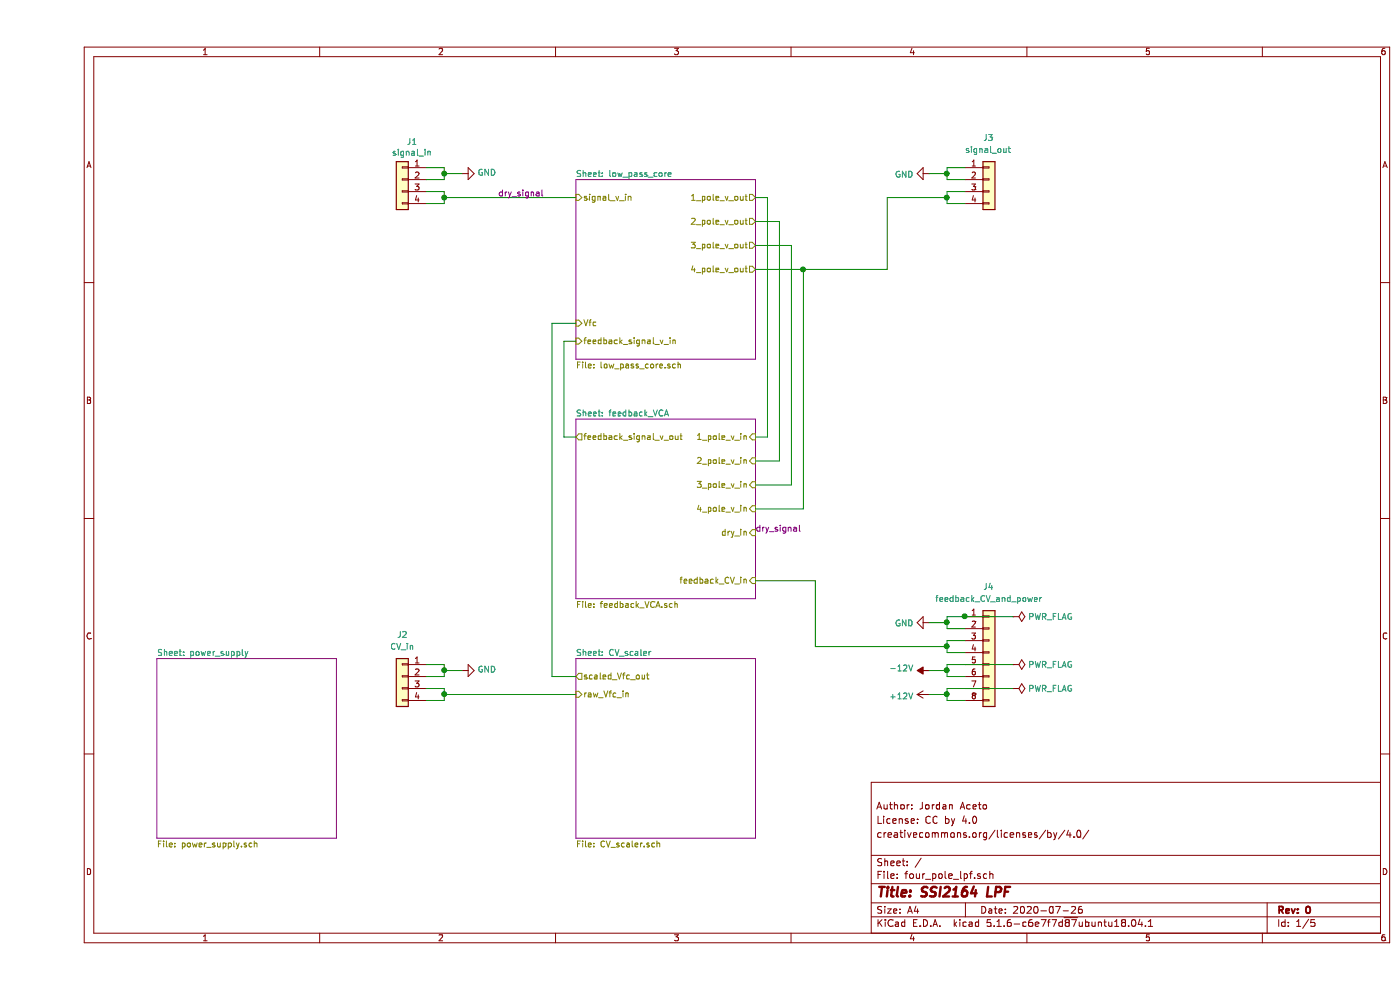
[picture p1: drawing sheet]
EESchema Schematic File Version 4
EELAYER 30 0
EELAYER END
$Descr A4 11693 8268
encoding utf-8
Sheet 1 5
Title "SSI2164 LPF"
Date "2020-07-26"
Rev "0"
Comp ""
Comment1 "creativecommons.org/licenses/by/4.0/"
Comment2 "License: CC by 4.0"
Comment3 "Author: Jordan Aceto"
Comment4 ""
$EndDescr
$Sheet
S 4500 1500 1500 1500
U 5EFF89D4
F0 "low_pass_core" 50
F1 "low_pass_core.sch" 50
F2 "Vfc" I L 4500 2700 50 
F3 "1_pole_v_out" O R 6000 1650 50 
F4 "2_pole_v_out" O R 6000 1850 50 
F5 "3_pole_v_out" O R 6000 2050 50 
F6 "4_pole_v_out" O R 6000 2250 50 
F7 "signal_v_in" I L 4500 1650 50 
F8 "feedback_signal_v_in" I L 4500 2850 50 
$EndSheet
$Sheet
S 4500 5500 1500 1500
U 5F1BE863
F0 "CV_scaler" 50
F1 "CV_scaler.sch" 50
F2 "raw_Vfc_in" I L 4500 5800 50 
F3 "scaled_Vfc_out" O L 4500 5650 50 
$EndSheet
$Sheet
S 1000 5500 1500 1500
U 5F1BEA6E
F0 "power_supply" 50
F1 "power_supply.sch" 50
$EndSheet
Wire Wire Line
	4500 3650 4400 3650
Wire Wire Line
	4400 3650 4400 2850
Wire Wire Line
	4400 2850 4500 2850
Wire Wire Line
	6000 1650 6100 1650
Wire Wire Line
	6100 1650 6100 3650
Wire Wire Line
	6100 3650 6000 3650
Wire Wire Line
	6000 3850 6200 3850
Wire Wire Line
	6200 3850 6200 1850
Wire Wire Line
	6200 1850 6000 1850
Wire Wire Line
	6000 2050 6300 2050
Wire Wire Line
	6300 2050 6300 4050
Wire Wire Line
	6300 4050 6000 4050
Wire Wire Line
	6000 4250 6400 4250
Wire Wire Line
	6400 4250 6400 2250
Wire Wire Line
	6400 2250 6000 2250
Wire Wire Line
	4500 2700 4300 2700
Wire Wire Line
	4300 2700 4300 5650
Wire Wire Line
	4300 5650 4500 5650
$Comp
L Connector_Generic:Conn_01x04 J1
U 1 1
P 3050 1500
F 0 "J1" H 2968 1817 50  0000 C CNN
F 1 "signal_in" H 2968 1726 50  0000 C CNN
F 2 "Connector_PinHeader_2.54mm:PinHeader_1x04_P2.54mm_Vertical" H 3050 1500 50  0001 C CNN
F 3 "~" H 3050 1500 50  0001 C CNN
	1    3050 1500
	-1   0    0    -1  
$EndComp
Wire Wire Line
	3250 1400 3400 1400
Wire Wire Line
	3400 1400 3400 1450
Wire Wire Line
	3400 1500 3250 1500
Wire Wire Line
	3250 1600 3400 1600
Wire Wire Line
	3400 1600 3400 1650
Wire Wire Line
	3400 1700 3250 1700
$Comp
L power:GND #PWR0101
U 1 1
P 3550 1450
F 0 "#PWR0101" H 3550 1200 50  0001 C CNN
F 1 "GND" V 3555 1322 50  0000 R CNN
F 2 "" H 3550 1450 50  0001 C CNN
F 3 "" H 3550 1450 50  0001 C CNN
	1    3550 1450
	0    -1   -1   0   
$EndComp
Wire Wire Line
	3550 1450 3400 1450
Connection ~ 3400 1450
Wire Wire Line
	3400 1450 3400 1500
Wire Wire Line
	4500 1650 3400 1650
Connection ~ 3400 1650
Wire Wire Line
	3400 1650 3400 1700
$Comp
L Connector_Generic:Conn_01x04 J2
U 1 1
P 3050 5650
F 0 "J2" H 3050 6000 50  0000 C CNN
F 1 "CV_in" H 3050 5900 50  0000 C CNN
F 2 "Connector_PinHeader_2.54mm:PinHeader_1x04_P2.54mm_Vertical" H 3050 5650 50  0001 C CNN
F 3 "~" H 3050 5650 50  0001 C CNN
	1    3050 5650
	-1   0    0    -1  
$EndComp
Wire Wire Line
	3250 5550 3400 5550
Wire Wire Line
	3400 5550 3400 5600
Wire Wire Line
	3400 5650 3250 5650
$Comp
L power:GND #PWR0102
U 1 1
P 3550 5600
F 0 "#PWR0102" H 3550 5350 50  0001 C CNN
F 1 "GND" V 3555 5472 50  0000 R CNN
F 2 "" H 3550 5600 50  0001 C CNN
F 3 "" H 3550 5600 50  0001 C CNN
	1    3550 5600
	0    -1   -1   0   
$EndComp
Wire Wire Line
	3550 5600 3400 5600
Connection ~ 3400 5600
Wire Wire Line
	3400 5600 3400 5650
Wire Wire Line
	3250 5750 3400 5750
Wire Wire Line
	3400 5750 3400 5800
Wire Wire Line
	3400 5850 3250 5850
Wire Wire Line
	4500 5800 3400 5800
Connection ~ 3400 5800
Wire Wire Line
	3400 5800 3400 5850
$Comp
L Connector_Generic:Conn_01x04 J3
U 1 1
P 7950 1500
F 0 "J3" H 7900 1850 50  0000 L CNN
F 1 "signal_out" H 7750 1750 50  0000 L CNN
F 2 "Connector_PinHeader_2.54mm:PinHeader_1x04_P2.54mm_Vertical" H 7950 1500 50  0001 C CNN
F 3 "~" H 7950 1500 50  0001 C CNN
	1    7950 1500
	1    0    0    -1  
$EndComp
Wire Wire Line
	7750 1500 7600 1500
Wire Wire Line
	7600 1500 7600 1450
Wire Wire Line
	7600 1400 7750 1400
$Comp
L power:GND #PWR0103
U 1 1
P 7450 1450
F 0 "#PWR0103" H 7450 1200 50  0001 C CNN
F 1 "GND" V 7455 1322 50  0000 R CNN
F 2 "" H 7450 1450 50  0001 C CNN
F 3 "" H 7450 1450 50  0001 C CNN
	1    7450 1450
	0    1    1    0   
$EndComp
Wire Wire Line
	7450 1450 7600 1450
Connection ~ 7600 1450
Wire Wire Line
	7600 1450 7600 1400
Wire Wire Line
	6400 2250 7100 2250
Connection ~ 6400 2250
$Comp
L Connector_Generic:Conn_01x08 J4
U 1 1
P 7950 5450
F 0 "J4" H 7900 6000 50  0000 L CNN
F 1 "feedback_CV_and_power" H 7500 5900 50  0000 L CNN
F 2 "Connector_PinHeader_2.54mm:PinHeader_1x08_P2.54mm_Vertical" H 7950 5450 50  0001 C CNN
F 3 "~" H 7950 5450 50  0001 C CNN
	1    7950 5450
	1    0    0    -1  
$EndComp
Wire Wire Line
	7750 5250 7600 5250
Wire Wire Line
	7600 5250 7600 5200
Wire Wire Line
	7600 5150 7750 5150
$Comp
L power:GND #PWR0104
U 1 1
P 7450 5200
F 0 "#PWR0104" H 7450 4950 50  0001 C CNN
F 1 "GND" V 7455 5072 50  0000 R CNN
F 2 "" H 7450 5200 50  0001 C CNN
F 3 "" H 7450 5200 50  0001 C CNN
	1    7450 5200
	0    1    1    0   
$EndComp
Wire Wire Line
	7450 5200 7600 5200
Connection ~ 7600 5200
Wire Wire Line
	7600 5200 7600 5150
Wire Wire Line
	7750 5450 7600 5450
Wire Wire Line
	7600 5350 7750 5350
Wire Wire Line
	7750 5650 7600 5650
Wire Wire Line
	7600 5650 7600 5600
Wire Wire Line
	7600 5550 7750 5550
Wire Wire Line
	7450 5600 7600 5600
Connection ~ 7600 5600
Wire Wire Line
	7600 5600 7600 5550
Wire Wire Line
	7750 5850 7600 5850
Wire Wire Line
	7600 5850 7600 5800
Wire Wire Line
	7600 5750 7750 5750
Wire Wire Line
	7450 5800 7600 5800
Connection ~ 7600 5800
Wire Wire Line
	7600 5800 7600 5750
Wire Wire Line
	7600 5350 7600 5400
$Comp
L power:+12V #PWR0105
U 1 1
P 7450 5800
F 0 "#PWR0105" H 7450 5650 50  0001 C CNN
F 1 "+12V" V 7465 5928 50  0000 L CNN
F 2 "" H 7450 5800 50  0001 C CNN
F 3 "" H 7450 5800 50  0001 C CNN
	1    7450 5800
	0    -1   1    0   
$EndComp
$Comp
L power:-12V #PWR0106
U 1 1
P 7450 5600
F 0 "#PWR0106" H 7450 5700 50  0001 C CNN
F 1 "-12V" V 7465 5728 50  0000 L CNN
F 2 "" H 7450 5600 50  0001 C CNN
F 3 "" H 7450 5600 50  0001 C CNN
	1    7450 5600
	0    -1   -1   0   
$EndComp
Wire Wire Line
	6000 4850 6500 4850
Wire Wire Line
	6500 4850 6500 5400
Wire Wire Line
	6500 5400 7600 5400
Connection ~ 7600 5400
Wire Wire Line
	7600 5400 7600 5450
$Comp
L power:PWR_FLAG #FLG0101
U 1 1
P 8150 5150
F 0 "#FLG0101" H 8150 5225 50  0001 C CNN
F 1 "PWR_FLAG" V 8150 5278 50  0000 L CNN
F 2 "" H 8150 5150 50  0001 C CNN
F 3 "~" H 8150 5150 50  0001 C CNN
	1    8150 5150
	0    1    1    0   
$EndComp
Wire Wire Line
	8150 5150 7750 5150
Connection ~ 7750 5150
$Comp
L power:PWR_FLAG #FLG0102
U 1 1
P 8150 5550
F 0 "#FLG0102" H 8150 5625 50  0001 C CNN
F 1 "PWR_FLAG" V 8150 5678 50  0000 L CNN
F 2 "" H 8150 5550 50  0001 C CNN
F 3 "~" H 8150 5550 50  0001 C CNN
	1    8150 5550
	0    1    1    0   
$EndComp
Wire Wire Line
	8150 5550 7750 5550
$Comp
L power:PWR_FLAG #FLG0103
U 1 1
P 8150 5750
F 0 "#FLG0103" H 8150 5825 50  0001 C CNN
F 1 "PWR_FLAG" V 8150 5878 50  0000 L CNN
F 2 "" H 8150 5750 50  0001 C CNN
F 3 "~" H 8150 5750 50  0001 C CNN
	1    8150 5750
	0    1    1    0   
$EndComp
Wire Wire Line
	8150 5750 7750 5750
Wire Wire Line
	7750 1600 7600 1600
Wire Wire Line
	7600 1600 7600 1650
Wire Wire Line
	7600 1700 7750 1700
Wire Wire Line
	7600 1650 7100 1650
Wire Wire Line
	7100 1650 7100 2250
Connection ~ 7600 1650
Wire Wire Line
	7600 1650 7600 1700
$Sheet
S 4500 3500 1500 1500
U 5F0B7B01
F0 "feedback_VCA" 50
F1 "feedback_VCA.sch" 50
F2 "2_pole_v_in" I R 6000 3850 50 
F3 "3_pole_v_in" I R 6000 4050 50 
F4 "4_pole_v_in" I R 6000 4250 50 
F5 "feedback_CV_in" I R 6000 4850 50 
F6 "feedback_signal_v_out" O L 4500 3650 50 
F7 "1_pole_v_in" I R 6000 3650 50 
F8 "dry_in" I R 6000 4450 50 
$EndSheet
Text Label 6000 4450 0    50   ~ 0
dry_signal
Text Label 3850 1650 0    50   ~ 0
dry_signal
$EndSCHEMATC
